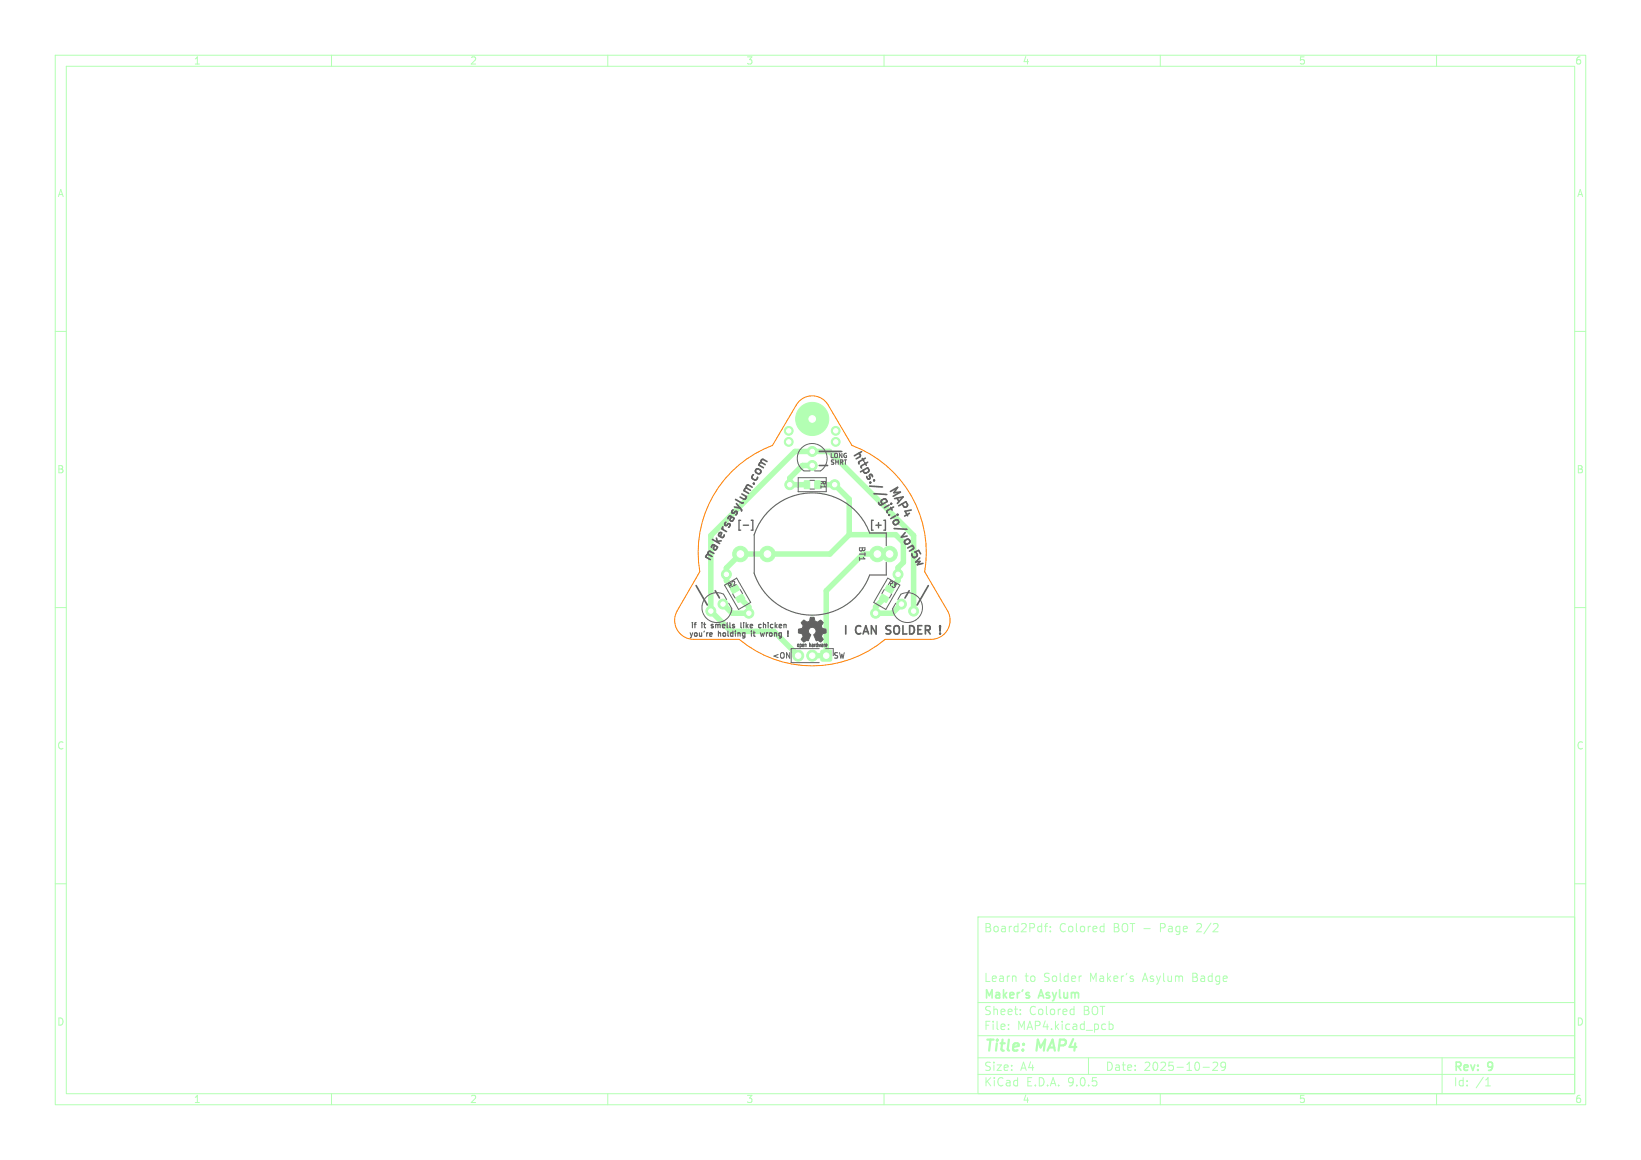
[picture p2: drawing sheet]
<svg xmlns="http://www.w3.org/2000/svg" width="297mm" height="210mm" viewBox="0 0 297 210" stroke-linecap="round" stroke-linejoin="round" font-family="sans-serif">
<g fill="none" stroke="#b3ffb3" stroke-width=".18">
<path d="M10 10h277v190h-277zM12 12h273v186h-273zM60 10v2M110 10v2M160 10v2M210 10v2M260 10v2M10 60h2M285 60h2M10 110h2M285 110h2M10 160h2"/>
<path d="M177 166h108v32h-108zM189 167.7h.6M189.6 167.2l-.4 .2v1.3M190.1 168.6v.1M190.1 167.8v.1M195.6 176.7h.1M199.4 167.7l.4 .1M199.8 167.2v1.5M199.8 168.6l-.4 .1M285 160h2M60 198v2M110 198v2"/>
<path d="M160 198v2M177 194.5h108M177 191.5h108M177 187.5h108M177 181.5h108M182.5 186.3v.1M182.5 185.5v.1M184.7 183.6v.1M184.7 182.8v.1M194 182.7l.4 .1M194.4 182.2v1.5M194.4 183.6l-.4 .1"/>
<path d="M197 191.5v3M200.7 184.9v1.5M200.7 185.5l.5-.1 .3 .3v.4l-.2 .2h-.6M210 198v2M217.7 193.2h1.2M219.5 192.4l.6-.1 .2 .1 .1 .3-.9 1.1h.9M221.8 192.9l-.3 .3h-.4l-.1-.3 .1-.5 .4-.1 .2 .1a.99 .99 0 0 1-.3 1.4h-.3M260 198v2M261 191.5v6.5M268.9 196.6h.8M269 195.5l.3-.4v1.5"/>
</g>
<g fill="#b3ffb3" stroke="#b3ffb3" stroke-width=".18">
<path d="M147.5 87.1h.9v1.4l-.9-.1z"/>
<path d="M145.6 87.1h.9v1.4l-.9-.1z"/>
<path d="M132.2 106.6l1.2-.7 .5 .8-1.2 .7z"/>
<path d="M133.2 108.2l1.1-.6 .5 .8-1.2 .7z"/>
<path d="M160.6 105.9l1.2 .7-.4 .8-1.2-.6z"/>
<path d="M159.6 107.6l1.2 .6-.4 .9-1.2-.7z"/>
<path d="M148.6 117.8l.2-.1 1.6 .1 .1 .2v1.6l-.3 .1-1.5-.1-.2-.2z"/>
<circle cx="147" cy="81.7" r=".9"/>
<circle cx="147" cy="84.3" r=".9"/>
<circle cx="128.7" cy="110.6" r=".9"/>
<circle cx="130.9" cy="109.4" r=".9"/>
<circle cx="165.4" cy="110.6" r=".9"/>
<circle cx="163.2" cy="109.4" r=".9"/>
<circle cx="147" cy="75.8" r="3"/>
<circle cx="151.3" cy="80" r=".8"/>
<circle cx="151.3" cy="78" r=".8"/>
<circle cx="142.8" cy="80" r=".8"/>
<circle cx="142.8" cy="78" r=".8"/>
<circle cx="151.1" cy="87.7" r=".9"/>
<circle cx="142.9" cy="87.7" r=".9"/>
<circle cx="131.5" cy="104" r=".9"/>
<circle cx="135.5" cy="111" r=".9"/>
<circle cx="162.5" cy="104" r=".9"/>
<circle cx="158.5" cy="111" r=".9"/>
<circle cx="161" cy="100.3" r="1.4"/>
<circle cx="158.8" cy="100.3" r="1.4"/>
<circle cx="138.9" cy="100.3" r="1.4"/>
<circle cx="147" cy="118.7" r="1"/>
<circle cx="144.5" cy="118.7" r="1"/>
</g>
<path d="M147 84.3h-1.8l-2.3 2.3v1.2h3.2M148 87.8h3.1l2.6 2.6v6.4M153.7 96.8h8.4l1.4 1.4v3.6l-1 1v2.3l-1.5 1.6M153.7 96.8l-3.5 3.5h-16.2l-2.5 2.5v2.3M134 108.3l1.5 1.6v1.1h-3l-1.6-1.6M160 108.3l-1.5 1.6v1.1h3l1.7-1.6M161 100.3h-4.8l-6.7 6.7v11.7h-2.5M165.4 110.6v-13.7l-15.3-15.2h-6.2l-15.2 15.2v13.7l3.6 3.7h7.8l4.4 4.4" fill="none" stroke="#b3ffb3" stroke-width="1"/>
<g fill="#fff" stroke="#fff" stroke-width=".18">
<circle cx="147" cy="81.7" r=".4"/>
<circle cx="147" cy="84.3" r=".4"/>
<circle cx="128.7" cy="110.6" r=".4"/>
<circle cx="130.9" cy="109.4" r=".4"/>
<circle cx="165.4" cy="110.6" r=".4"/>
<circle cx="163.2" cy="109.4" r=".4"/>
<circle cx="147" cy="75.8" r=".6"/>
<circle cx="151.3" cy="80" r=".4"/>
<circle cx="151.3" cy="78" r=".4"/>
<circle cx="142.8" cy="80" r=".4"/>
<circle cx="142.8" cy="78" r=".4"/>
<circle cx="151.1" cy="87.7" r=".4"/>
<circle cx="142.9" cy="87.7" r=".4"/>
<circle cx="131.5" cy="104" r=".4"/>
<circle cx="135.5" cy="111" r=".4"/>
<circle cx="162.5" cy="104" r=".4"/>
<circle cx="158.5" cy="111" r=".4"/>
<circle cx="161" cy="100.3" r=".6"/>
<circle cx="158.8" cy="100.3" r=".6"/>
<circle cx="138.9" cy="100.3" r=".6"/>
<circle cx="149.5" cy="118.7" r=".5"/>
<circle cx="147" cy="118.7" r=".5"/>
<circle cx="144.5" cy="118.7" r=".5"/>
</g>
<g fill="none" stroke="#626262" stroke-width=".3">
<path d="M136.8 85.4v-.4l.4-.1 .4 .2 .1 .4M137.3 84.2l.9 .5M137.8 83.7l-.3 .1-.1 .4M137.8 83.7l.7 .4M138.8 83.6l-.8-.4-.3 .2 .1 .3M148.3 81.7h4M148.3 84.3h1.5M163.8 97.8l.4-.2h.2l.3 .3v.3l-.5 .3h-.3l-.2-.3zM164.2 97l-1.1 .2M165 98.8l.3 .1 .1 .3-.8 .6M165.1 98.7l-.8 .5M126 106l2 3.5"/>
<path d="M129.5 106.9l.7 1.4M164.5 106.9l-.7 1.4M165 100.3v.2l.4 .4 .5-.1 .1-.3-.2-.4-.2-.2 .7-.3 .3 .7M166.5 101l-.8 .8 .8-.2-.5 .6 1-.2M168 106l-2 3.5M170.1 114.6v.2M170.1 113.3v.9"/>
</g>
<path d="M157.4 96.5a11.1 11.1 0 0 0-10.6-7.3 11.1 11.1 0 0 0-10.3 7.6v7a11.1 11.1 0 0 0 10.3 7.6 11.1 11.1 0 0 0 10.6-7.3h3v-2.3M160.4 96.5v2.3M128.7 113.6l.1 .1M128.8 113.1v.2M134.1 112.7v.8l.1 .2M136 114.6v.6M137.5 113l.3 .1M137.6 114.6l.2 .6 .2-.5 .2 .5M137.8 113.6l-.3 .1M142.6 114.3v.5M142.6 114.2v.6" fill="none" stroke="#626262" stroke-width=".2"/>
<g fill="none" stroke="#626262" stroke-width=".18">
<path d="M144.5 86.5h5v2.5h-5zM146.6 88.5h.8M146.6 87h.8M146.6 85.3l-1.1-.1a2.7 2.7 0 0 1-.5-4 2.7 2.7 0 0 1 4 0 2.7 2.7 0 0 1-.5 4.1h-1.1M131.1 105.9l2.2-1.2 2.6 4.4-2.2 1.2zM131.5 108.5l-.5-.9a2.7 2.7 0 0 0-3.8 1.5 2.7 2.7 0 0 0 2 3.6 2.7 2.7 0 0 0 3.3-2.5l-.6-1M132.6 107.5l.4 .7M134 106.8l.4 .7M144.4 116.7l.2 .1-.1 .3-.2-.1zM144.8 116.7h.2v.4h-.2M144.8 116.6v.7M145.2 116.9h.3l-.1-.3-.2 .1v.3l.2 .1"/>
<path d="M145.7 116.7h.2v.4M145.7 116.6v.5M146.5 116.7h.2v.4M146.5 116.4v.7M147 116.7h.2v.4M147.2 116.8l-.3 .1 .1 .2 .2-.1M147.4 116.6v.5M147.6 116.6l-.2 .1M147.9 116.7l-.2 .1 .1 .3h.1M147.9 116.4v.7M148.1 116.6l.1 .5 .1-.4 .1 .4 .1-.5M148.3 117.4h-5.1v2.6h5.1"/>
<path d="M148.7 116.7h.2v.4M148.9 116.8l-.2 .1 .1 .2 .1-.1M149.2 116.6v.5M149.3 116.6l-.1 .1M149.4 117.4h1.4v1.3M149.4 116.9h.3l-.1-.3-.2 .1v.3l.3 .1M160 106.8l-.4 .7M160.7 104.7l2.2 1.2-2.6 4.4-2.2-1.2zM161.4 107.5l-.4 .7M162.5 108.5l.6-.9a2.7 2.7 0 0 1 3.7 1.5 2.7 2.7 0 0 1-2 3.6 2.7 2.7 0 0 1-3.2-2.5l.5-1"/>
</g>
<path d="M145.2 112.5l.3-.3 .6 .4 .4-.2 .1-.3a.43 .43 0 0 1 .3-.4 .43 .43 0 0 1 .5 .2 .61 .61 0 0 0 .4 .7 .61 .61 0 0 0 .7-.3l.5 .4a.66 .66 0 0 0-.2 1.1h.4a.27 .27 0 0 1 .3 .1 .27 .27 0 0 1 0 .4v.3l-.3 .1a.32 .32 0 0 0-.5 .3v.2l.1 .3a.34 .34 0 0 1 .2 .4 .34 .34 0 0 1-.3 .2l-.2 .1a.65 .65 0 0 0-.8-.2l-.4-1.1a.7 .7 0 0 0 .3-1.1 .7 .7 0 0 0-1.2 0 .7 .7 0 0 0 .3 1.1l-.4 1.1a.62 .62 0 0 0-.8 .2l-.4-.3a.47 .47 0 0 1 .3-.7 .63 .63 0 0 0-.9-.6v-.7a.74 .74 0 0 0 .9-.6l-.3-.4a.2 .2 0 0 1-.1-.2 .2 .2 0 0 1 .2-.1z" fill="#626262" stroke="#626262" stroke-width=".18"/>
<path d="M144.6 72.7a3.3 3.3 0 0 1 5.3 .7l4.3 7.3a20.6 20.6 0 0 1 13.2 22.8l4.1 7.1a3.4 3.4 0 0 1-3 5.2h-8.3a20.6 20.6 0 0 1-26.4 0h-8.3a3.5 3.5 0 0 1-2.9-5.2l4.1-7.1a20.7 20.7 0 0 1 13.1-22.8l4.3-7.3z" fill="none" stroke="#ff8000" stroke-width=".18"/>
<g font-size="2.8" fill="#b3ffb3">
<text x="178" y="190.9">Title:</text>
<text x="187.7" y="190.9">MAP4</text>
</g>
<g font-size="2.1" fill="#626262">
<text x="153.9" y="82.2" transform="rotate(60 153.9 82.2)">https://git.io/von5w</text>
<text x="160.4" y="88.7" transform="rotate(60 160.4 88.7)">MAP4</text>
<text x="128.7" y="102.1" transform="rotate(-60 128.7 102.1)">makersasylum.com</text>
<text x="152.4" y="115.3">I</text>
<text x="154.9" y="115.3">CAN</text>
<text x="161" y="115.3">SOLDER</text>
</g>
<g font-size="2.1" fill="#b3ffb3">
<text x="178" y="169">Board2Pdf:</text>
<text x="191.7" y="169">Colored</text>
<text x="201.5" y="169">BOT -</text>
<text x="210.2" y="169">Page</text>
<text x="217" y="169">2/2</text>
<text x="178" y="178">Learn</text>
<text x="185.4" y="178">to</text>
<text x="188.9" y="178">Solder</text>
<text x="197.4" y="178">Maker's</text>
<text x="207.1" y="178">Asylum</text>
<text x="216.2" y="178">Badge</text>
<text x="178" y="184">Sheet:</text>
<text x="178" y="181.2">Maker's</text>
<text x="186.2" y="184">Colored</text>
<text x="188.2" y="181.2">Asylum</text>
<text x="196.1" y="184">BOT</text>
<text x="178" y="186.7">File:</text>
<text x="184.1" y="186.7">MAP4.kicad_pcb</text>
<text x="178" y="196.9">KiCad</text>
<text x="178" y="194.1">Size:</text>
<text x="184.7" y="194.1">A4</text>
<text x="185.7" y="196.9">E.D.A.</text>
<text x="193.3" y="196.9">9.0.5</text>
<text x="200" y="194.1">Date:</text>
<text x="207" y="194.1">2025-10-29</text>
<text x="263" y="194.3">Rev:</text>
<text x="263" y="196.9">Id:</text>
<text x="267.1" y="196.9">/1</text>
<text x="269.4" y="194.3">9</text>
</g>
<g font-size="1.8" fill="#b3ffb3">
<text x="35" y="11.9">1</text>
<text x="85" y="11.9">2</text>
<text x="135" y="11.9">3</text>
<text x="185" y="11.9">4</text>
<text x="235" y="11.9">5</text>
<text x="285" y="11.9">6</text>
<text x="10.3" y="35.9">A</text>
<text x="285.4" y="35.9">A</text>
<text x="10.3" y="85.9">B</text>
<text x="285.3" y="85.9">B</text>
<text x="10.3" y="135.9">C</text>
<text x="285.3" y="135.9">C</text>
<text x="10.3" y="185.9">D</text>
<text x="285.3" y="185.9">D</text>
<text x="35" y="199.9">1</text>
<text x="85" y="199.9">2</text>
<text x="135" y="199.9">3</text>
<text x="185" y="199.9">4</text>
<text x="235" y="199.9">5</text>
<text x="285" y="199.9">6</text>
</g>
<g font-size="1.7" fill="#626262">
<text x="133.1" y="96">[-]</text>
<text x="157.1" y="96">[+]</text>
</g>
<g font-size="1.4" fill="#626262">
<text x="155.3" y="98.8" transform="rotate(90 155.3 98.8)">BT1</text>
<text x="139.7" y="119.4">&lt;ON</text>
<text x="150.7" y="119.4">SW</text>
</g>
<g font-size="1.3" fill="#626262">
<text x="124.6" y="115.5">you're</text>
<text x="124.9" y="114">if</text>
<text x="127" y="114">it</text>
<text x="129.1" y="114">smells</text>
<text x="130" y="115.5">holding</text>
<text x="134.9" y="114">like</text>
<text x="136.4" y="115.5">it</text>
<text x="138.5" y="115.5">wrong</text>
<text x="138.6" y="114">chicken</text>
</g>
<g font-size="1.1" fill="#626262">
<text x="150.1" y="83.1">LONG</text>
<text x="148.3" y="86.8" transform="rotate(90 148.3 86.8)">R1</text>
<text x="150.2" y="84.3">SHRT</text>
<text x="132" y="106.8" transform="rotate(-30 132 106.8)">R2</text>
<text x="160.4" y="105.9" transform="rotate(30 160.4 105.9)">R3</text>
</g>
</svg>
